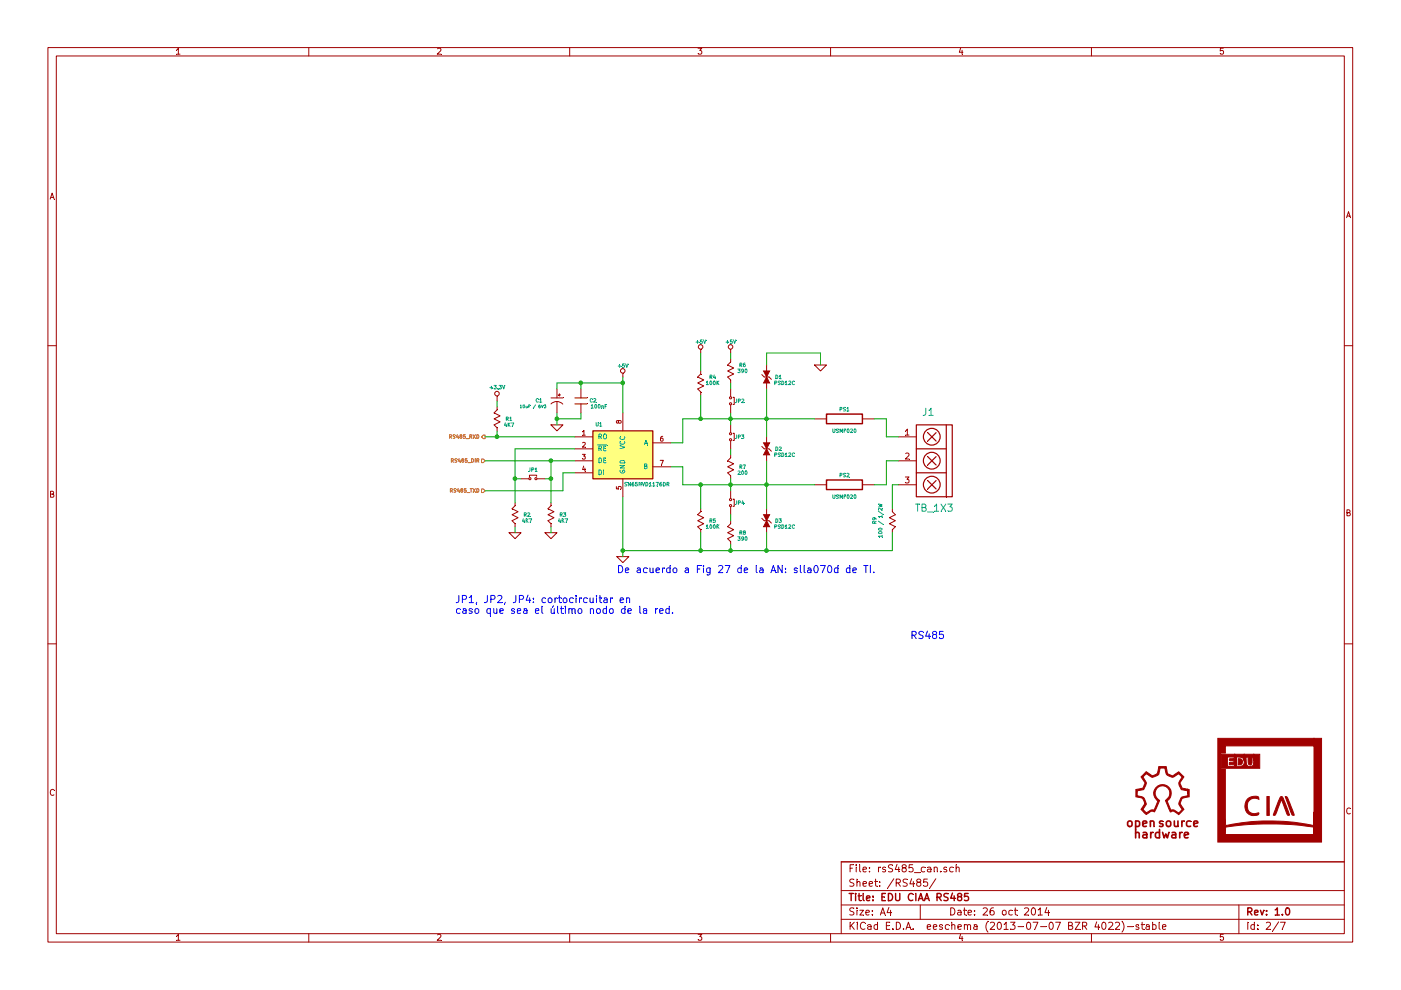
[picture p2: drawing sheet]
EESchema Schematic File Version 2
LIBS:edu-ciaa-nxp
LIBS:edu-ciaa-nxp-cache
EELAYER 27 0
EELAYER END
$Descr A4 11693 8268
encoding utf-8
Sheet 2 7
Title "EDU CIAA RS485"
Date "26 oct 2014"
Rev "1.0"
Comp ""
Comment1 ""
Comment2 ""
Comment3 ""
Comment4 ""
$EndDescr
$Comp
L MAX3072 U1
U 1 1
P 5200 3800
F 0 "U1" H 5000 4050 30  0000 C CNN
F 1 "SN65HVD1176DR" H 5400 3550 30  0000 C CNN
F 2 "SOIC8" H 5200 3800 35  0001 C CIN
F 3 "~" H 5200 3800 60  0000 C CNN
	1    5200 3800
	1    0    0    -1  
$EndComp
$Comp
L C_MINI C2
U 1 1
P 4850 3350
F 0 "C2" V 4850 3450 30  0000 C CNN
F 1 "100nF" V 4900 3500 30  0000 C CNN
F 2 "~" H 4850 3350 60  0000 C CNN
F 3 "~" H 4850 3350 60  0000 C CNN
	1    4850 3350
	0    1    1    0   
$EndComp
$Comp
L GND #PWR01
U 1 1
P 4650 3550
F 0 "#PWR01" H 4650 3550 30  0001 C CNN
F 1 "GND" H 4650 3480 30  0001 C CNN
F 2 "" H 4650 3550 60  0000 C CNN
F 3 "" H 4650 3550 60  0000 C CNN
	1    4650 3550
	1    0    0    -1  
$EndComp
$Comp
L R_MINI R4
U 1 1
P 5850 3200
F 0 "R4" V 5900 3100 30  0000 C CNN
F 1 "100K" V 5850 3100 30  0000 C CNN
F 2 "~" H 5850 3200 60  0000 C CNN
F 3 "~" H 5850 3200 60  0000 C CNN
	1    5850 3200
	0    -1   -1   0   
$EndComp
$Comp
L R_MINI R7
U 1 1
P 6100 3900
F 0 "R7" V 6100 3800 30  0000 C CNN
F 1 "200" V 6050 3800 30  0000 C CNN
F 2 "~" H 6100 3900 60  0000 C CNN
F 3 "~" H 6100 3900 60  0000 C CNN
	1    6100 3900
	0    -1   -1   0   
$EndComp
$Comp
L R_MINI R5
U 1 1
P 5850 4350
F 0 "R5" V 5850 4250 30  0000 C CNN
F 1 "100K" V 5800 4250 30  0000 C CNN
F 2 "~" H 5850 4350 60  0000 C CNN
F 3 "~" H 5850 4350 60  0000 C CNN
	1    5850 4350
	0    -1   -1   0   
$EndComp
$Comp
L ESD D1
U 1 1
P 6400 3150
F 0 "D1" V 6400 3050 30  0000 C CNN
F 1 "PSD12C" V 6350 3000 30  0000 C CNN
F 2 "~" H 6400 3150 60  0000 C CNN
F 3 "~" H 6400 3150 60  0000 C CNN
	1    6400 3150
	0    -1   -1   0   
$EndComp
$Comp
L ESD D2
U 1 1
P 6400 3750
F 0 "D2" V 6400 3650 30  0000 C CNN
F 1 "PSD12C" V 6350 3600 30  0000 C CNN
F 2 "~" H 6400 3750 60  0000 C CNN
F 3 "~" H 6400 3750 60  0000 C CNN
	1    6400 3750
	0    -1   -1   0   
$EndComp
$Comp
L ESD D3
U 1 1
P 6400 4350
F 0 "D3" V 6400 4250 30  0000 C CNN
F 1 "PSD12C" V 6350 4200 30  0000 C CNN
F 2 "~" H 6400 4350 60  0000 C CNN
F 3 "~" H 6400 4350 60  0000 C CNN
	1    6400 4350
	0    -1   -1   0   
$EndComp
$Comp
L R_MINI R6
U 1 1
P 6100 3100
F 0 "R6" V 6150 3000 30  0000 C CNN
F 1 "390" V 6100 3000 30  0000 C CNN
F 2 "~" H 6100 3100 60  0000 C CNN
F 3 "~" H 6100 3100 60  0000 C CNN
	1    6100 3100
	0    -1   -1   0   
$EndComp
$Comp
L R_MINI R8
U 1 1
P 6100 4450
F 0 "R8" V 6100 4350 30  0000 C CNN
F 1 "390" V 6050 4350 30  0000 C CNN
F 2 "~" H 6100 4450 60  0000 C CNN
F 3 "~" H 6100 4450 60  0000 C CNN
	1    6100 4450
	0    -1   -1   0   
$EndComp
$Comp
L JUMPER-2 JP4
U 1 1
P 6100 4200
F 0 "JP4" V 6100 4125 30  0000 C CNN
F 1 "JUMPER-2" H 6100 4200 30  0001 C CNN
F 2 "~" H 6100 4200 60  0000 C CNN
F 3 "~" H 6100 4200 60  0000 C CNN
	1    6100 4200
	0    -1   -1   0   
$EndComp
$Comp
L JUMPER-2 JP3
U 1 1
P 6100 3650
F 0 "JP3" V 6100 3575 30  0000 C CNN
F 1 "JUMPER-2" H 6100 3650 30  0001 C CNN
F 2 "~" H 6100 3650 60  0000 C CNN
F 3 "~" H 6100 3650 60  0000 C CNN
	1    6100 3650
	0    -1   -1   0   
$EndComp
$Comp
L JUMPER-2 JP2
U 1 1
P 6100 3350
F 0 "JP2" V 6100 3275 30  0000 C CNN
F 1 "JUMPER-2" H 6100 3350 30  0001 C CNN
F 2 "~" H 6100 3350 60  0000 C CNN
F 3 "~" H 6100 3350 60  0000 C CNN
	1    6100 3350
	0    -1   -1   0   
$EndComp
Text Notes 7600 5350 0    60   ~ 0
RS485
$Comp
L TB_1X3 J1
U 1 1
P 7850 3750
F 0 "J1" H 7950 4050 60  0000 C CNN
F 1 "TB_1X3" H 7900 3250 60  0000 C CNN
F 2 "" H 7800 3800 60  0000 C CNN
F 3 "" H 7800 3800 60  0000 C CNN
	1    7850 3750
	-1   0    0    -1  
$EndComp
Text Notes 3800 5050 0    60   ~ 0
JP1, JP2, JP4: cortocircuitar en\ncaso que sea el último nodo de la red.
$Comp
L R_MINI R3
U 1 1
P 4600 4300
F 0 "R3" V 4600 4200 30  0000 C CNN
F 1 "4K7" V 4550 4200 30  0000 C CNN
F 2 "~" H 4600 4300 60  0000 C CNN
F 3 "~" H 4600 4300 60  0000 C CNN
	1    4600 4300
	0    -1   -1   0   
$EndComp
$Comp
L GND #PWR02
U 1 1
P 4600 4450
F 0 "#PWR02" H 4600 4450 30  0001 C CNN
F 1 "GND" H 4600 4380 30  0001 C CNN
F 2 "" H 4600 4450 60  0000 C CNN
F 3 "" H 4600 4450 60  0000 C CNN
	1    4600 4450
	1    0    0    -1  
$EndComp
$Comp
L R_MINI R2
U 1 1
P 4300 4300
F 0 "R2" V 4300 4200 30  0000 C CNN
F 1 "4K7" V 4250 4200 30  0000 C CNN
F 2 "~" H 4300 4300 60  0000 C CNN
F 3 "~" H 4300 4300 60  0000 C CNN
	1    4300 4300
	0    -1   -1   0   
$EndComp
$Comp
L GND #PWR03
U 1 1
P 4300 4450
F 0 "#PWR03" H 4300 4450 30  0001 C CNN
F 1 "GND" H 4300 4380 30  0001 C CNN
F 2 "" H 4300 4450 60  0000 C CNN
F 3 "" H 4300 4450 60  0000 C CNN
	1    4300 4450
	1    0    0    -1  
$EndComp
$Comp
L JUMPER-2 JP1
U 1 1
P 4450 4000
F 0 "JP1" H 4450 3925 30  0000 C CNN
F 1 "JUMPER-2" H 4450 4000 30  0001 C CNN
F 2 "~" H 4450 4000 60  0000 C CNN
F 3 "~" H 4450 4000 60  0000 C CNN
	1    4450 4000
	-1   0    0    1   
$EndComp
$Comp
L CP_MINI C1
U 1 1
P 4650 3350
F 0 "C1" V 4650 3500 30  0000 C CNN
F 1 "10uF / 6V3" V 4700 3550 25  0000 C CNN
F 2 "~" H 4650 3350 60  0000 C CNN
F 3 "~" H 4650 3350 60  0000 C CNN
	1    4650 3350
	0    -1   1    0   
$EndComp
$Comp
L R PS2
U 1 1
P 7050 4050
F 0 "PS2" V 7130 4050 30  0000 C CNN
F 1 "USMF020" V 6950 4050 30  0000 C CNN
F 2 "~" V 6980 4050 30  0000 C CNN
F 3 "~" H 7050 4050 30  0000 C CNN
	1    7050 4050
	0    -1   -1   0   
$EndComp
$Comp
L R PS1
U 1 1
P 7050 3500
F 0 "PS1" V 7130 3500 30  0000 C CNN
F 1 "USMF020" V 6950 3500 30  0000 C CNN
F 2 "~" V 6980 3500 30  0000 C CNN
F 3 "~" H 7050 3500 30  0000 C CNN
	1    7050 3500
	0    -1   -1   0   
$EndComp
$Comp
L GND #PWR04
U 1 1
P 5200 4650
F 0 "#PWR04" H 5200 4650 30  0001 C CNN
F 1 "GND" H 5200 4580 30  0001 C CNN
F 2 "" H 5200 4650 60  0000 C CNN
F 3 "" H 5200 4650 60  0000 C CNN
	1    5200 4650
	1    0    0    -1  
$EndComp
$Comp
L R_MINI R9
U 1 1
P 7450 4350
F 0 "R9" H 7450 4200 30  0000 C CNN
F 1 "100 / 1/2W" H 7450 4250 30  0000 C CNN
F 2 "~" H 7450 4350 60  0000 C CNN
F 3 "~" H 7450 4350 60  0000 C CNN
	1    7450 4350
	0    1    1    0   
$EndComp
Text Notes 5150 4800 0    60   ~ 0
De acuerdo a Fig 27 de la AN: slla070d de TI.\n
Wire Wire Line
	5200 3150 5200 3450
Wire Wire Line
	4650 3200 5200 3200
Connection ~ 5200 3200
Wire Wire Line
	5700 3700 5600 3700
Wire Wire Line
	5700 3500 5700 3700
Wire Wire Line
	5700 3500 6800 3500
Wire Wire Line
	5600 3900 5700 3900
Wire Wire Line
	5700 3900 5700 4050
Wire Wire Line
	5700 4050 6800 4050
Connection ~ 5850 3500
Wire Wire Line
	5850 4600 5850 4450
Wire Wire Line
	5850 2950 5850 3100
Wire Wire Line
	6400 4600 6400 4450
Wire Wire Line
	7300 3500 7400 3500
Wire Wire Line
	7300 4050 7400 4050
Wire Wire Line
	5850 3300 5850 3500
Wire Wire Line
	5850 4050 5850 4250
Wire Wire Line
	6100 4600 6100 4550
Connection ~ 5850 4050
Connection ~ 6400 4050
Wire Wire Line
	6400 3850 6400 4250
Wire Wire Line
	6100 4000 6100 4100
Connection ~ 6100 4050
Wire Wire Line
	6100 4300 6100 4350
Wire Wire Line
	6100 2950 6100 3000
Wire Wire Line
	6100 3200 6100 3250
Wire Wire Line
	6100 3450 6100 3550
Connection ~ 6100 3500
Connection ~ 6400 3500
Wire Wire Line
	6100 3750 6100 3800
Wire Wire Line
	7400 3500 7400 3650
Wire Wire Line
	7400 3650 7500 3650
Wire Wire Line
	7500 3850 7400 3850
Wire Wire Line
	7400 3850 7400 4050
Wire Wire Line
	7500 4050 7450 4050
Wire Wire Line
	4050 3650 4800 3650
Wire Wire Line
	4050 4100 4700 4100
Wire Wire Line
	4700 4100 4700 3950
Wire Wire Line
	4700 3950 4800 3950
Wire Wire Line
	4600 4400 4600 4450
Wire Wire Line
	4600 3850 4600 4200
Wire Wire Line
	4300 4400 4300 4450
Wire Wire Line
	4300 3750 4300 4200
Wire Wire Line
	4650 3200 4650 3250
Wire Wire Line
	4650 3450 4650 3550
Wire Wire Line
	4650 3500 4850 3500
Wire Wire Line
	4850 3500 4850 3450
Connection ~ 4650 3500
Wire Wire Line
	4850 3250 4850 3200
Connection ~ 4850 3200
Wire Wire Line
	5200 4150 5200 4650
Wire Wire Line
	5200 4600 7450 4600
Connection ~ 5850 4600
Connection ~ 6400 4600
Connection ~ 6100 4600
Wire Wire Line
	6400 3250 6400 3650
Connection ~ 5200 4600
$Comp
L R_MINI R1
U 1 1
P 4150 3500
F 0 "R1" V 4150 3400 30  0000 C CNN
F 1 "4K7" V 4100 3400 30  0000 C CNN
F 2 "~" H 4150 3500 60  0000 C CNN
F 3 "~" H 4150 3500 60  0000 C CNN
	1    4150 3500
	0    -1   -1   0   
$EndComp
Wire Wire Line
	4150 3350 4150 3400
Wire Wire Line
	4550 4000 4600 4000
Connection ~ 4600 4000
Wire Wire Line
	4350 4000 4300 4000
Connection ~ 4300 4000
Wire Wire Line
	4300 3750 4800 3750
Wire Wire Line
	4050 3850 4800 3850
Connection ~ 4600 3850
Text HLabel 4050 4100 0    30   Input ~ 0
RS485_TXD
Text HLabel 4050 3850 0    30   Input ~ 0
RS485_DIR
Text HLabel 4050 3650 0    30   Output ~ 0
RS485_RXD
Wire Wire Line
	6400 2950 6400 3050
Wire Wire Line
	7450 4050 7450 4250
Wire Wire Line
	7450 4600 7450 4450
$Comp
L +5V #PWR05
U 1 1
P 5200 3150
F 0 "#PWR05" H 5200 3240 20  0001 C CNN
F 1 "+5V" H 5200 3240 30  0000 C CNN
F 2 "" H 5200 3150 60  0000 C CNN
F 3 "" H 5200 3150 60  0000 C CNN
	1    5200 3150
	1    0    0    -1  
$EndComp
$Comp
L +5V #PWR06
U 1 1
P 5850 2950
F 0 "#PWR06" H 5850 3040 20  0001 C CNN
F 1 "+5V" H 5850 3040 30  0000 C CNN
F 2 "" H 5850 2950 60  0000 C CNN
F 3 "" H 5850 2950 60  0000 C CNN
	1    5850 2950
	1    0    0    -1  
$EndComp
$Comp
L +5V #PWR07
U 1 1
P 6100 2950
F 0 "#PWR07" H 6100 3040 20  0001 C CNN
F 1 "+5V" H 6100 3040 30  0000 C CNN
F 2 "" H 6100 2950 60  0000 C CNN
F 3 "" H 6100 2950 60  0000 C CNN
	1    6100 2950
	1    0    0    -1  
$EndComp
$Comp
L +3.3V #PWR08
U 1 1
P 4150 3350
F 0 "#PWR08" H 4150 3310 30  0001 C CNN
F 1 "+3.3V" H 4150 3460 30  0000 C CNN
F 2 "" H 4150 3350 60  0000 C CNN
F 3 "" H 4150 3350 60  0000 C CNN
	1    4150 3350
	1    0    0    -1  
$EndComp
Wire Wire Line
	4150 3600 4150 3650
Connection ~ 4150 3650
$Comp
L LOGO #G4
U 1 1
P 10600 6600
F 0 "#G4" H 10600 6197 60  0001 C CNN
F 1 "LOGO" H 10600 7003 60  0001 C CNN
F 2 "" H 10600 6600 60  0000 C CNN
F 3 "" H 10600 6600 60  0000 C CNN
	1    10600 6600
	1    0    0    -1  
$EndComp
$Comp
L GND #PWR09
U 1 1
P 6850 3050
F 0 "#PWR09" H 6850 3050 30  0001 C CNN
F 1 "GND" H 6850 2980 30  0001 C CNN
F 2 "" H 6850 3050 60  0000 C CNN
F 3 "" H 6850 3050 60  0000 C CNN
	1    6850 3050
	1    0    0    -1  
$EndComp
Wire Wire Line
	6400 2950 6850 2950
Wire Wire Line
	6850 2950 6850 3050
$Comp
L OSHWA #G3
U 1 1
P 9700 6700
F 0 "#G3" H 9670 7100 60  0001 C CNN
F 1 "OSHWA" H 9700 7003 60  0001 C CNN
F 2 "~" H 9700 6700 60  0000 C CNN
F 3 "~" H 9700 6700 60  0000 C CNN
	1    9700 6700
	1    0    0    -1  
$EndComp
$EndSCHEMATC
